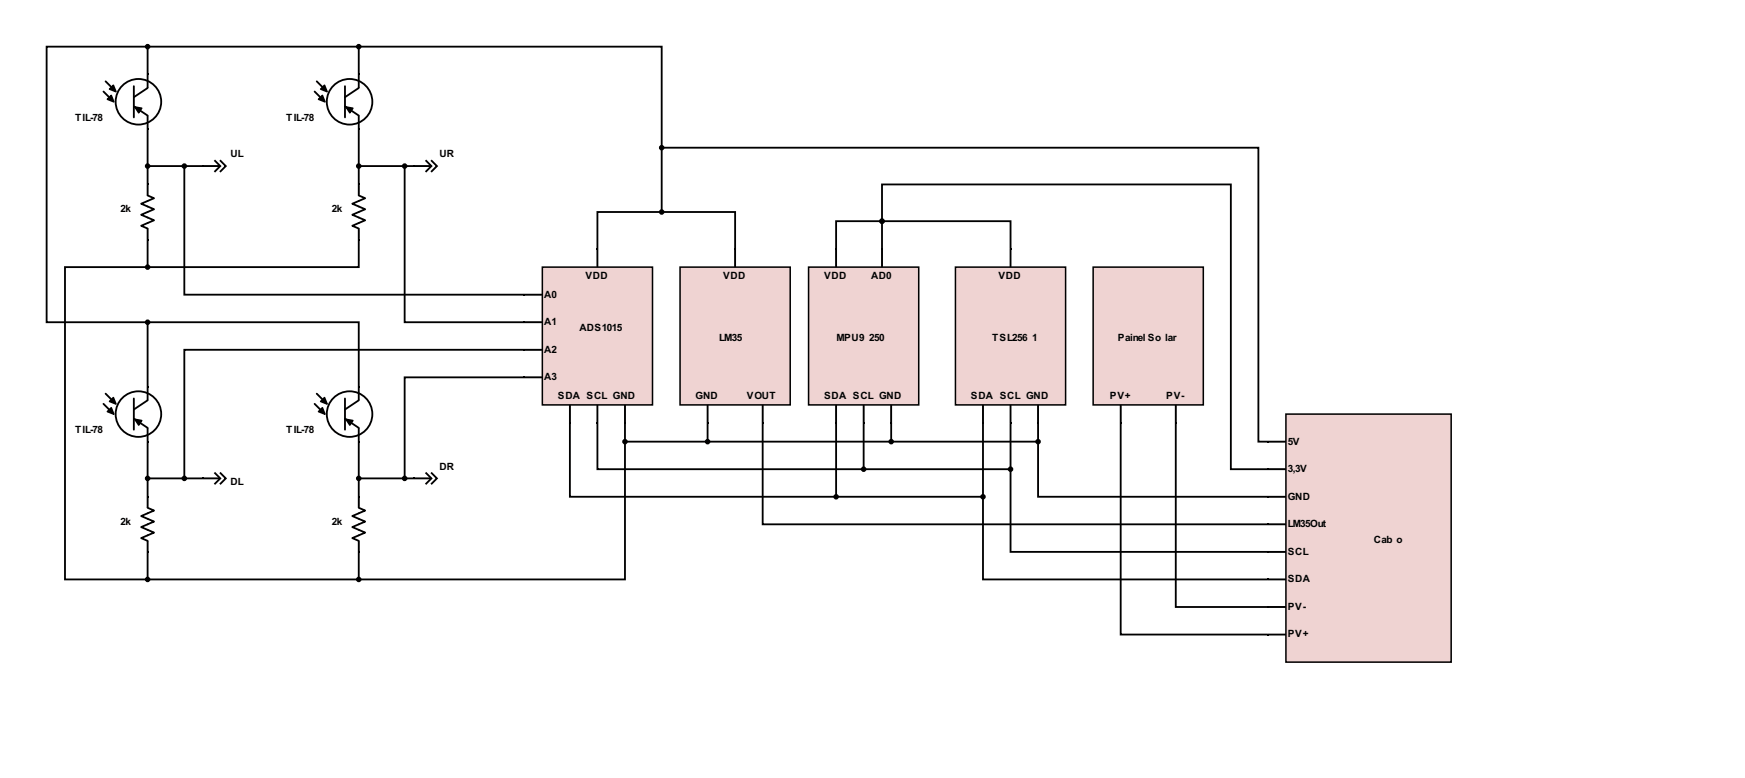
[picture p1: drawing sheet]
<svg xmlns="http://www.w3.org/2000/svg" width="246mm" height="110mm" viewBox="0 0 246 110" stroke-linecap="round" stroke-linejoin="round" font-family="sans-serif">
<path d="M20.7 10.3h.3v.3h-.3zM20.7 18.1h.3v.3h-.3z" fill="#000"/>
<circle cx="19.5" cy="14.4" r="3.2" fill="#fff"/>
<g fill="none" stroke="#000" stroke-width=".26">
<path d="M14.6 12.9l1.1 1.1M14.9 11.5l1.1 1.1M18.9 15l1.9 1.3M18.9 12.1v4.5M20.8 10.6v1.7M20.8 16.4v1.7M20.8 18.2v7.8M20.8 12.4l-1.9 1.3M20.8 27.6l.9 .4-1.8 .7 1.8 .8-1.8 .8 1.8 .8-1.8 .7 .9 .4M20.8 26.1v1.3M20.8 32.4v1.3M21.1 23.4h7.5"/>
<path d="M28.7 23.4h2.2M30.4 22.7l.7 .7-.7 .8M31.1 22.7l.8 .7-.8 .8"/>
<circle cx="19.5" cy="14.4" r="3.2"/>
<circle cx="20.8" cy="23.4" r=".26"/>
</g>
<g fill="#000">
<path d="M15.1 14l.6-.5 .4 .9zM16 12l.4 .9-.9-.3zM19 15.1l1 .2-.4 .6zM50.5 10.3h.3v.3h-.3zM50.5 18.1h.3v.3h-.3zM20.7 25.9h.3v.2h-.3zM20.7 33.7h.3v.2h-.3zM20.8 26.1v1.3zM20.8 32.4v1.3zM28.5 23.3h.2v.2h-.2z"/>
<circle cx="20.8" cy="23.4" r=".26"/>
</g>
<path d="M15.1 14l.6-.5 .4 .9zM16 12l.4 .9-.9-.3zM19 15.1l1 .2-.4 .6z" fill="none" stroke="#000" stroke-width=".22"/>
<path d="M28.7 23.4h2.2" fill="none" stroke="#000" stroke-width=".14"/>
<circle cx="49.3" cy="14.4" r="3.2" fill="#fff"/>
<g fill="none" stroke="#000" stroke-width=".26">
<path d="M44.4 12.9l1.1 1.1M44.7 11.5l1.1 1.1M48.7 15l1.9 1.3M48.7 12.1v4.5M50.6 10.6v1.7M50.6 16.4v1.7M50.6 18.2v7.8M50.6 12.4l-1.9 1.3M50.6 27.6l.9 .4-1.8 .7 1.8 .8-1.8 .8 1.8 .8-1.8 .7 .9 .4M50.6 26.1v1.3M50.6 32.4v1.3M50.9 23.4h7.5"/>
<path d="M58.5 23.4h2.2M60.1 22.7l.8 .7-.8 .8M60.9 22.7l.8 .7-.8 .8"/>
<circle cx="49.3" cy="14.4" r="3.2"/>
<circle cx="50.6" cy="23.4" r=".26"/>
</g>
<g fill="#000">
<path d="M44.9 14l.6-.5 .4 .9zM45.8 12l.4 .9-1-.3zM48.8 15.1l1 .2-.4 .6zM50.5 25.9h.3v.2h-.3zM50.5 33.7h.3v.2h-.3zM50.6 26.1v1.3zM50.6 32.4v1.3zM58.3 23.3h.2v.2h-.2zM20.7 54.4h.3v.2h-.3zM20.7 62.2h.3v.2h-.3z"/>
<circle cx="50.6" cy="23.4" r=".26"/>
</g>
<path d="M44.9 14l.6-.5 .4 .9zM45.8 12l.4 .9-1-.3zM48.8 15.1l1 .2-.4 .6z" fill="none" stroke="#000" stroke-width=".22"/>
<path d="M58.5 23.4h2.2" fill="none" stroke="#000" stroke-width=".14"/>
<circle cx="19.5" cy="58.4" r="3.2" fill="#fff"/>
<g fill="none" stroke="#000" stroke-width=".26">
<path d="M14.6 57l1.1 1.1M14.9 55.5l1.1 1.1M18.9 59l1.9 1.3M18.9 56.2v4.4M20.8 54.6v1.7M20.8 56.5l-1.9 1.2M20.8 71.6l.9 .4-1.8 .8 1.8 .8-1.8 .7 1.8 .8-1.8 .8 .9 .4M20.8 60.5v1.7M20.8 62.3v7.8M20.8 70.2v1.3M20.8 76.4v1.3M21.1 67.5h-.3h7.8"/>
<path d="M28.7 67.5h2.2M30.4 66.7l.7 .8-.7 .7M31.1 66.7l.8 .8-.8 .7"/>
<circle cx="19.5" cy="58.4" r="3.2"/>
<circle cx="20.8" cy="67.5" r=".26"/>
</g>
<g fill="#000">
<path d="M15.1 58l.6-.5 .4 .9zM16 56.1l.4 .9-.9-.4zM19 59.1l1 .2-.4 .7zM50.5 54.4h.3v.2h-.3zM20.7 69.9h.3v.3h-.3zM20.7 77.7h.3v.3h-.3zM20.8 70.2v1.3zM20.8 76.4v1.3zM28.5 67.3h.2v.3h-.2zM50.5 62.2h.3v.2h-.3z"/>
<circle cx="20.8" cy="67.5" r=".26"/>
</g>
<path d="M15.1 58l.6-.5 .4 .9zM16 56.1l.4 .9-.9-.4zM19 59.1l1 .2-.4 .7z" fill="none" stroke="#000" stroke-width=".22"/>
<path d="M28.7 67.5h2.2" fill="none" stroke="#000" stroke-width=".14"/>
<circle cx="49.3" cy="58.4" r="3.2" fill="#fff"/>
<g fill="none" stroke="#000" stroke-width=".26">
<path d="M44.4 57l1.1 1.1M44.7 55.5l1.1 1.1M48.7 59l1.9 1.3M48.7 56.2v4.4M50.6 54.6v1.7M50.6 56.5l-1.9 1.2M50.6 71.6l.9 .4-1.8 .8 1.8 .8-1.8 .7 1.8 .8-1.8 .8 .9 .4M50.6 60.5v1.7M50.6 62.3v7.8M50.6 70.2v1.3M50.6 76.4v1.3M50.9 67.5h-.3h7.8"/>
<path d="M58.5 67.5h2.2M60.1 66.7l.8 .8-.8 .7M60.9 66.7l.8 .8-.8 .7"/>
<circle cx="49.3" cy="58.4" r="3.2"/>
<circle cx="50.6" cy="67.5" r=".26"/>
</g>
<g fill="#000">
<path d="M44.9 58l.6-.5 .4 .9zM45.8 56.1l.4 .9-1-.4zM48.8 59.1l1 .2-.4 .7zM50.5 69.9h.3v.3h-.3zM50.5 77.7h.3v.3h-.3zM50.6 70.2v1.3zM50.6 76.4v1.3zM58.3 67.3h.2v.3h-.2z"/>
<circle cx="50.6" cy="67.5" r=".26"/>
</g>
<path d="M44.9 58l.6-.5 .4 .9zM45.8 56.1l.4 .9-1-.4zM48.8 59.1l1 .2-.4 .7z" fill="none" stroke="#000" stroke-width=".22"/>
<path d="M58.5 67.5h2.2" fill="none" stroke="#000" stroke-width=".14"/>
<path d="M76.5 37.7h15.6v19.4h-15.6z" fill="#efd3d2"/>
<path d="M76.5 37.7h15.6v19.4h-15.6z" fill="none" stroke="#000" stroke-width=".22"/>
<g fill="#000">
<path d="M84.2 34.9h.2v.3h-.2zM73.8 41.4h.3v.3h-.3zM73.8 45.3h.3v.3h-.3zM73.8 49.2h.3v.3h-.3zM73.8 53.1h.3v.2h-.3zM80.3 59.6h.2v.2h-.2zM84.2 59.6h.2v.2h-.2zM88.1 59.6h.2v.2h-.2z"/>
<circle cx="26" cy="23.4" r=".26"/>
<circle cx="57.1" cy="23.4" r=".26"/>
<circle cx="26" cy="67.5" r=".26"/>
<circle cx="57.1" cy="67.5" r=".26"/>
</g>
<path d="M84.3 35.2v2.3M74.1 41.6h2.3M74.1 45.4h2.3M74.1 49.3h2.3M74.1 53.2h2.3M80.4 57.2v2.4M84.3 57.2v2.4M88.2 57.2v2.4" fill="none" stroke="#000" stroke-width=".14"/>
<g fill="none" stroke="#000" stroke-width=".26">
<path d="M26 23.7v17.9h47.9M57.1 23.7v21.7h16.8M84.3 35.2v2.3M73.9 49.3h-47.9v17.9M73.9 53.2h-16.8v14M74.1 41.6h2.3M74.1 45.4h2.3M74.1 49.3h2.3M74.1 53.2h2.3M80.4 57.2v2.4M84.3 57.2v2.4M88.2 57.2v2.4"/>
<circle cx="26" cy="23.4" r=".26"/>
<circle cx="57.1" cy="23.4" r=".26"/>
<circle cx="26" cy="67.5" r=".26"/>
<circle cx="57.1" cy="67.5" r=".26"/>
</g>
<path d="M114.1 37.7h15.5v19.4h-15.5z" fill="#efd3d2"/>
<path d="M114.1 37.7h15.5v19.4h-15.5z" fill="none" stroke="#000" stroke-width=".22"/>
<path d="M117.9 34.9h.2v.3h-.2zM124.3 34.9h.3v.3h-.3zM117.9 59.6h.2v.2h-.2zM121.7 59.6h.3v.2h-.3zM125.6 59.6h.3v.2h-.3z" fill="#000"/>
<path d="M118 35.2v2.3M124.5 35.2v2.3M118 57.2v2.4M121.9 57.2v2.4M125.8 57.2v2.4" fill="none" stroke="#000" stroke-width=".14"/>
<path d="M118 35.2v2.3M124.5 35.2v2.3M118 57.2v2.4M121.9 57.2v2.4M125.8 57.2v2.4" fill="none" stroke="#000" stroke-width=".26"/>
<path d="M134.8 37.7h15.6v19.4h-15.6z" fill="#efd3d2"/>
<path d="M134.8 37.7h15.6v19.4h-15.6z" fill="none" stroke="#000" stroke-width=".22"/>
<g fill="#000">
<path d="M142.5 34.9h.2v.3h-.2zM138.6 59.6h.2v.2h-.2zM142.5 59.6h.2v.2h-.2zM146.4 59.6h.2v.2h-.2z"/>
<circle cx="124.5" cy="31.2" r=".26"/>
</g>
<path d="M142.6 35.2v2.3M138.7 57.2v2.4M142.6 57.2v2.4M146.5 57.2v2.4" fill="none" stroke="#000" stroke-width=".14"/>
<g fill="none" stroke="#000" stroke-width=".26">
<path d="M118 35.1v-3.9h24.6v3.9M124.5 31.5v3.6M142.6 35.2v2.3M138.7 57.2v2.4M142.6 57.2v2.4M146.5 57.2v2.4"/>
<circle cx="124.5" cy="31.2" r=".26"/>
</g>
<path d="M96 37.7h15.5v19.4h-15.5z" fill="#efd3d2"/>
<path d="M96 37.7h15.5v19.4h-15.5z" fill="none" stroke="#000" stroke-width=".22"/>
<g fill="#000">
<path d="M103.6 34.9h.3v.3h-.3zM99.7 59.6h.3v.2h-.3zM107.5 59.6h.3v.2h-.3z"/>
<circle cx="99.8" cy="62.3" r=".26"/>
<circle cx="118" cy="70.1" r=".26"/>
<circle cx="121.9" cy="66.2" r=".26"/>
<circle cx="125.8" cy="62.3" r=".26"/>
</g>
<path d="M103.7 35.2v2.3M99.8 57.2v2.4M107.6 57.2v2.4" fill="none" stroke="#000" stroke-width=".14"/>
<g fill="none" stroke="#000" stroke-width=".26">
<path d="M103.7 35.2v2.3M80.4 59.7v10.4h58.3v-10.4M84.3 59.7v6.5h37.6v-6.5M88.2 59.7v2.6h58.3v-2.6M99.8 57.2v2.4M99.8 59.7v2.3M107.6 57.2v2.4M118 59.7v10.1M125.8 59.7v2.3M142.6 59.7v6.5h-20.5"/>
<circle cx="99.8" cy="62.3" r=".26"/>
<circle cx="118" cy="70.1" r=".26"/>
<circle cx="121.9" cy="66.2" r=".26"/>
<circle cx="125.8" cy="62.3" r=".26"/>
</g>
<path d="M181.5 58.4h23.3v35h-23.3z" fill="#efd3d2"/>
<path d="M181.5 58.4h23.3v35h-23.3z" fill="none" stroke="#000" stroke-width=".22"/>
<path d="M178.7 66h.3v.3h-.3zM178.7 69.9h.3v.3h-.3zM178.7 62.2h.3v.2h-.3zM178.7 73.8h.3v.3h-.3zM178.7 77.7h.3v.3h-.3zM178.7 81.6h.3v.2h-.3zM178.7 85.5h.3v.2h-.3zM178.7 89.4h.3v.2h-.3z" fill="#000"/>
<path d="M179 66.2h2.3M179 70.1h2.3M179 62.3h2.3M179 73.9h2.3M179 77.8h2.3M179 81.7h2.3M179 85.6h2.3M179 89.5h2.3" fill="none" stroke="#000" stroke-width=".14"/>
<path d="M179 66.2h2.3M179 70.1h2.3M179 62.3h2.3M179 73.9h2.3M179 77.8h2.3M179 81.7h2.3M179 85.6h2.3M179 89.5h2.3" fill="none" stroke="#000" stroke-width=".26"/>
<path d="M154.3 37.7h15.5v19.4h-15.5z" fill="#efd3d2"/>
<path d="M154.3 37.7h15.5v19.4h-15.5z" fill="none" stroke="#000" stroke-width=".22"/>
<g fill="#000">
<path d="M158 59.6h.3v.2h-.3zM165.8 59.6h.2v.2h-.2z"/>
<circle cx="20.8" cy="6.6" r=".26"/>
<circle cx="50.6" cy="6.6" r=".26"/>
<circle cx="20.8" cy="37.7" r=".26"/>
<circle cx="93.4" cy="29.9" r=".26"/>
<circle cx="93.4" cy="20.8" r=".26"/>
<circle cx="124.5" cy="31.2" r=".26"/>
<circle cx="20.8" cy="45.4" r=".26"/>
<circle cx="88.2" cy="62.3" r=".26"/>
<circle cx="138.7" cy="70.1" r=".26"/>
<circle cx="142.6" cy="66.2" r=".26"/>
<circle cx="146.5" cy="62.3" r=".26"/>
<circle cx="20.8" cy="81.7" r=".26"/>
<circle cx="50.6" cy="81.7" r=".26"/>
</g>
<path d="M158.1 57.2v2.4M165.9 57.2v2.4" fill="none" stroke="#000" stroke-width=".14"/>
<g fill="none" stroke="#000" stroke-width=".26">
<path d="M20.6 6.6h-14v38.8h14.2v9.1M50.4 6.6h-29.6v3.9M50.6 10.5v-3.9h42.8v14M20.8 33.8v3.9h-11.6v44h11.4M50.6 33.8v3.9h-29.8h.3M84.3 35.1v-5.2h19.4v5.2M93.4 29.6v-8.8h84.2v41.5h1.3M124.5 30.9v-4.9h49.2v40.2h5.2M21.1 45.4h29.5v9.1M107.6 59.7v14.2h71.3M158.1 59.7v29.8h20.8M158.1 57.2v2.4"/>
<path d="M165.9 59.7v25.9h13M165.9 57.2v2.4M20.8 77.8v3.9h29.6M88.2 62.5v19.2h-37.6v-3.9M138.7 70.3v11.4h40.2M142.6 66.4v11.4h36.3M146.5 62.5v7.6h32.4"/>
<circle cx="20.8" cy="6.6" r=".26"/>
<circle cx="50.6" cy="6.6" r=".26"/>
<circle cx="20.8" cy="37.7" r=".26"/>
<circle cx="93.4" cy="29.9" r=".26"/>
<circle cx="93.4" cy="20.8" r=".26"/>
<circle cx="124.5" cy="31.2" r=".26"/>
<circle cx="20.8" cy="45.4" r=".26"/>
<circle cx="88.2" cy="62.3" r=".26"/>
<circle cx="138.7" cy="70.1" r=".26"/>
<circle cx="142.6" cy="66.2" r=".26"/>
<circle cx="146.5" cy="62.3" r=".26"/>
<circle cx="20.8" cy="81.7" r=".26"/>
<circle cx="50.6" cy="81.7" r=".26"/>
</g>
<g font-size="1.4">
<text x="10.6" y="17">TIL-78</text>
<text x="40.4" y="17">TIL-78</text>
<text x="32.5" y="22.2">UL</text>
<text x="62" y="22.2">UR</text>
<text x="17" y="30">2k</text>
<text x="46.8" y="30">2k</text>
<text x="76.8" y="42">A0</text>
<text x="82.6" y="39.3">VDD</text>
<text x="102" y="39.3">VDD</text>
<text x="116.3" y="39.3">VDD</text>
<text x="122.9" y="39.3">AD0</text>
<text x="140.9" y="39.3">VDD</text>
<text x="76.8" y="45.8">A1</text>
<text x="81.8" y="46.7">ADS1015</text>
<text x="76.8" y="49.7">A2</text>
<text x="76.8" y="53.6">A3</text>
<text x="101.5" y="48.1">LM35</text>
<text x="118.1" y="48.1">MPU9</text>
<text x="122.6" y="48.1">250</text>
<text x="140" y="48.1">TSL256</text>
<text x="145.6" y="48.1">1</text>
<text x="157.7" y="48">Painel So lar</text>
<text x="78.7" y="56.2">SDA SCL GND</text>
<text x="98.2" y="56.2">GND</text>
<text x="105.4" y="56.2">VOUT</text>
<text x="116.3" y="56.2">SDA SCL GND</text>
<text x="137" y="56.2">SDA SCL GND</text>
<text x="156.6" y="56.2">PV+</text>
<text x="164.6" y="56.2">PV-</text>
<text x="10.6" y="61">TIL-78</text>
<text x="40.4" y="61">TIL-78</text>
<text x="181.7" y="62.7">5V</text>
<text x="32.5" y="68.4">DL</text>
<text x="62" y="66.2">DR</text>
<text x="181.7" y="66.6">3,3V</text>
<text x="181.7" y="70.5">GND</text>
<text x="17" y="74">2k</text>
<text x="46.8" y="74">2k</text>
<text x="181.7" y="74.4">LM35Out</text>
<text x="193.9" y="76.5">Cab o</text>
<text x="181.7" y="82.1">SDA</text>
<text x="181.7" y="78.2">SCL</text>
<text x="181.7" y="86">PV-</text>
<text x="181.7" y="89.9">PV+</text>
</g>
</svg>
